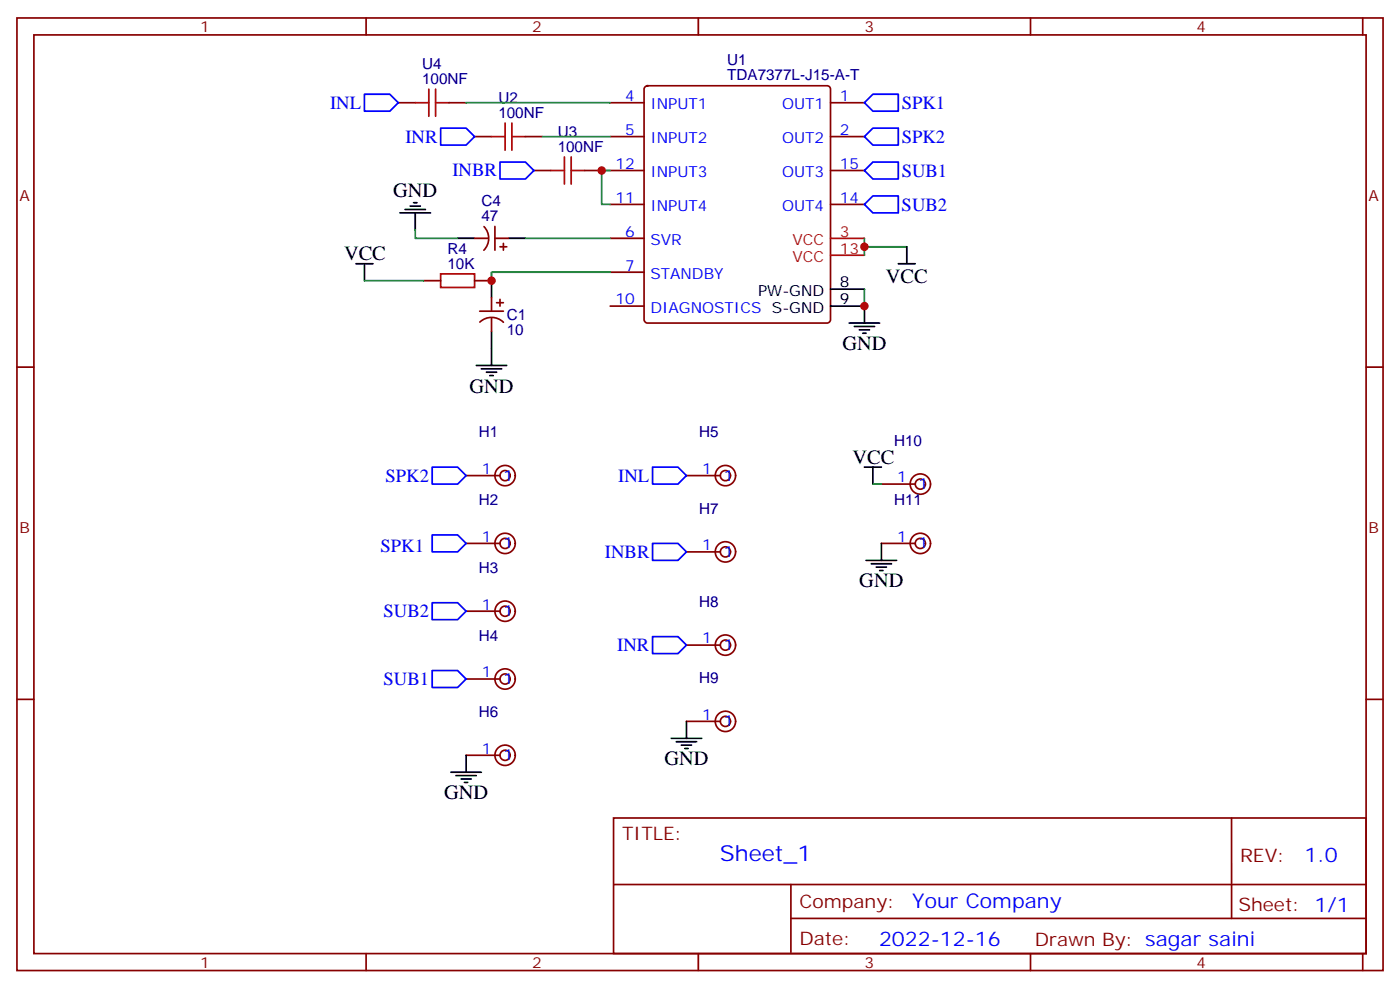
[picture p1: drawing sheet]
<svg xmlns="http://www.w3.org/2000/svg" width="291mm" height="206mm" viewBox="0 0 291 206" stroke-linecap="round" stroke-linejoin="round" font-family="sans-serif">
<g fill="none" stroke="#870000" stroke-width=".35">
<path d="M3.5 3.7h284.4v198.3h-284.4zM7.1 7.3h277.2v191.2h-277.2zM76.2 3.7v3.6M134.3 18.1l.5-.2h37.4a.71 .71 0 0 1 .7 .7v47.9a.76 .76 0 0 1-.7 .7h-37.4a.76 .76 0 0 1-.7-.7v-47.9zM145.3 3.7v3.6M214.5 3.7v3.6M283.6 3.7v3.6M82.9 21.4h3.5M93.5 21.4h3.5M98.8 28.4h3.5M109.4 28.4h3.5M111.1 35.5h3.6"/>
<path d="M121.7 35.5h3.5M127 21.4h7.1M127 28.4h7.1M127 35.5h7.1M172.9 21.4h7M172.9 28.4h7M172.9 35.5h7M88.2 58.4h3.5M98.8 49.6h2.8M98.8 58.4h3.5M100.7 47.2a3.5 3.5 0 0 1 0 4.9M103 49.6h2.8"/>
<path d="M103 47.1v5M104.1 51.4h1.4M104.8 50.7v1.4M127 49.6h7.1M127 56.7h7.1M127 42.5h7.1M172.9 42.5h7M3.5 76.4h3.6M99.8 64.8h5M99.9 67a3.5 3.5 0 0 1 4.9 .1M102.3 61.9v2.9M102.3 66.2v2.8"/>
<path d="M103.4 63h1.4M104.1 62.3v1.4M127 63.7h7.1M284.3 76.4h3.6M97 99h7.1M142.9 99h7M97 113.1h7.1M142.9 114.9h7M183.4 113.1h7.1M183.4 100.8h7.1M97 127.2h7.1M142.9 134.3h7"/>
<path d="M3.5 145.6h3.6M97 141.3h7.1M97 157.2h7.1M142.9 150.1h7M284.3 145.6h3.6M127.7 170.3h156.6v28.2h-156.6zM256.3 170.3v20.9M76.2 198.5v3.5M127.7 184.1h156.5M145.3 198.5v3.5M164.6 191.2h119.6M164.6 184.1v14.1"/>
<path d="M214.5 198.5v3.5M283.6 198.5v3.5"/>
<circle cx="105.1" cy="99" r="1.06"/>
<circle cx="105.1" cy="99" r="2.12"/>
<circle cx="151" cy="99" r="1.06"/>
<circle cx="151" cy="99" r="2.12"/>
<circle cx="105.1" cy="113.1" r="1.06"/>
<circle cx="105.1" cy="113.1" r="2.12"/>
<circle cx="151" cy="114.9" r="1.06"/>
<circle cx="151" cy="114.9" r="2.12"/>
<circle cx="191.6" cy="100.8" r="1.06"/>
<circle cx="191.6" cy="113.1" r="1.06"/>
<circle cx="191.6" cy="113.1" r="2.12"/>
<circle cx="191.6" cy="100.8" r="2.12"/>
<circle cx="105.1" cy="127.2" r="1.06"/>
<circle cx="105.1" cy="127.2" r="2.12"/>
<circle cx="151" cy="134.3" r="1.06"/>
<circle cx="151" cy="134.3" r="2.12"/>
<circle cx="105.1" cy="157.2" r="1.06"/>
<circle cx="105.1" cy="141.3" r="1.06"/>
<circle cx="105.1" cy="141.3" r="2.12"/>
<circle cx="105.1" cy="157.2" r="2.12"/>
<circle cx="151" cy="150.1" r="1.06"/>
<circle cx="151" cy="150.1" r="2.12"/>
</g>
<path d="M172.9 49.6h7M172.9 53.1h7" fill="none" stroke="#f00" stroke-width=".35"/>
<g fill="none" stroke="#000" stroke-width=".35">
<path d="M74.1 54.9h3.5M75.8 54.9v3.5M83.3 44.3h6.3M84.3 43.6h4.2M85.4 42.9h2.1M86.1 42.2h.7M86.4 44.3v3.5M95.2 49.6h3.6M102.3 58.4v3.5M105.8 49.6h3.6M187 54.9h3.5M188.7 51.4v3.5"/>
<path d="M99.1 76.1h6.4M100.2 76.8h4.2M101.2 77.5h2.2M102 78.2h.7M102.3 69v7.1M172.9 60.2h7M172.9 63.7h7v3.5M176.7 67.2h6.4M177.8 67.9h4.2M178.9 68.7h2.1M179.6 69.4h.7M179.9 97.2h3.5"/>
<path d="M181.7 97.2v3.6M180.3 116.6h6.3M181.3 117.3h4.3M182.4 118h2.1M183.1 118.7h.7M183.4 113.1v3.5M97 157.2v3.5M139.7 153.7h6.3M140.8 154.4h4.2M141.8 155.1h2.1M142.5 155.8h.7M142.9 150.1v3.6"/>
<path d="M93.8 160.7h6.4M94.9 161.4h4.2M96 162.1h2.1M96.7 162.8h.7"/>
</g>
<g fill="none" stroke="#a10000" stroke-width=".35">
<path d="M89.3 18.6v5.6M90.7 18.6v5.6M86.4 21.4h2.9M90.7 21.4h2.8M102.3 28.4h2.8M105.1 25.6v5.7M106.5 28.4h2.9M106.5 25.6v5.7M114.7 35.5h2.8M117.5 32.7v5.6M118.9 35.5h2.8M118.9 32.7v5.6"/>
<path d="M91.7 57h7.1v2.8h-7.1z"/>
</g>
<path d="M97 21.4h30M112.9 28.4h14.1M127 35.5h-1.8v7h1.8M75.8 58.4h12.4M86.4 47.8v1.8h8.8M109.4 49.6h17.6M127 56.7h-24.7v1.7M179.9 49.6v1.8M188.7 51.4h-8.8v1.7M179.9 60.2v3.5M181.7 100.8h1.7" fill="none" stroke="#008700" stroke-width=".35"/>
<g fill="none" stroke="#00f" stroke-width=".35">
<path d="M75.8 19.6h5.3l1.8 1.8-1.8 1.7h-5.3zM91.7 26.7h5.3l1.8 1.7-1.8 1.8h-5.3zM104.1 33.7h5.3l1.7 1.8-1.7 1.8h-5.3zM179.9 35.5l1.8-1.8h5.3v3.6h-5.3zM179.9 21.4l1.8-1.8h5.3v3.5h-5.3zM179.9 28.4l1.8-1.7h5.3v3.5h-5.3zM179.9 42.5l1.8-1.7h5.3v3.5h-5.3zM90 97.2h5.2l1.8 1.8-1.8 1.8h-5.2zM135.8 97.2h5.3l1.8 1.8-1.8 1.8h-5.3zM90 111.3h5.2l1.8 1.8-1.8 1.8h-5.2zM135.8 113.1h5.3l1.8 1.8-1.8 1.7h-5.3zM90 125.4h5.2l1.8 1.8-1.8 1.8h-5.2z"/>
<path d="M90 139.6h5.2l1.8 1.7-1.8 1.8h-5.2zM135.8 132.5h5.3l1.8 1.8-1.8 1.7h-5.3z"/>
</g>
<g fill="#c00">
<circle cx="125.2" cy="35.5" r=".88"/>
<circle cx="102.3" cy="58.4" r=".88"/>
<circle cx="179.9" cy="63.7" r=".88"/>
<circle cx="179.9" cy="51.4" r=".88"/>
</g>
<text font-size="4.6" fill="#00f" x="149.8" y="179.3">Sheet_1</text>
<g font-size="4.2">
<text x="81.8" y="41.1">GND</text>
<text x="71.6" y="54.2">VCC</text>
<text x="184.4" y="58.9">VCC</text>
<text x="175.3" y="72.9">GND</text>
<text x="97.7" y="81.7">GND</text>
<text x="177.4" y="96.5">VCC</text>
<text x="178.9" y="122.3">GND</text>
<text x="138.3" y="159.3">GND</text>
<text x="92.4" y="166.4">GND</text>
</g>
<g font-size="4.2" fill="#00f">
<text x="271.5" y="179.5">1.0</text>
<text x="189.9" y="189.1">Your Company</text>
<text x="183" y="196.9">2022-12-16</text>
</g>
<g font-size="3.9" fill="#00f">
<text x="68.7" y="22.6">INL</text>
<text x="187.7" y="22.7">SPK1</text>
<text x="84.4" y="29.7">INR</text>
<text x="187.7" y="29.7">SPK2</text>
<text x="94.2" y="36.7">INBR</text>
<text x="187.7" y="36.9">SUB1</text>
<text x="187.7" y="43.9">SUB2</text>
<text x="80.2" y="100.2">SPK2</text>
<text x="128.7" y="100.3">INL</text>
<text x="79.2" y="114.9">SPK1</text>
<text x="125.9" y="116.1">INBR</text>
<text x="79.8" y="128.4">SUB2</text>
<text x="128.5" y="135.5">INR</text>
<text x="79.8" y="142.6">SUB1</text>
</g>
<g font-size="3.9" fill="#800">
<text x="129.5" y="174.8">TITLE:</text>
<text x="258.1" y="179.5">REV:</text>
<text x="166.4" y="189">Company:</text>
<text x="257.7" y="189.7">Sheet: 1/1</text>
<text x="166.4" y="196.7">Date:</text>
<text x="215.4" y="196.8">Drawn By: sagar saini</text>
</g>
<g font-size="3.2" fill="#800">
<text x="41.6" y="6.7">1</text>
<text x="110.8" y="6.7">2</text>
<text x="179.9" y="6.7">3</text>
<text x="249.1" y="6.7">4</text>
<text x="4.1" y="41.8">A</text>
<text x="284.9" y="41.8">A</text>
<text x="4.1" y="111">B</text>
<text x="284.9" y="111">B</text>
<text x="41.6" y="201.5">1</text>
<text x="110.8" y="201.5">2</text>
<text x="179.9" y="201.5">3</text>
<text x="249.1" y="201.5">4</text>
</g>
<g font-size="3.2" fill="#000080">
<text x="87.9" y="17.5">100NF</text>
<text x="87.9" y="14.3">U4</text>
<text x="151.4" y="16.6">TDA7377L-J15-A-T</text>
<text x="151.4" y="13.5">U1</text>
<text x="103.7" y="21.4">U2</text>
<text x="103.7" y="24.6">100NF</text>
<text x="116.1" y="28.4">U3</text>
<text x="116.1" y="31.6">100NF</text>
<text x="100.2" y="46.1">47</text>
<text x="100.2" y="42.9">C4</text>
<text x="93.1" y="52.8">R4</text>
<text x="93.1" y="56">10K</text>
<text x="105.5" y="69.8">10</text>
<text x="105.5" y="66.6">C1</text>
<text x="99.7" y="91.1">H1</text>
<text x="145.5" y="91.1">H5</text>
<text x="186.1" y="92.8">H10</text>
<text x="99.7" y="105.2">H2</text>
<text x="145.5" y="106.9">H7</text>
<text x="186.1" y="105.2">H11</text>
<text x="99.7" y="119.3">H3</text>
<text x="145.5" y="126.3">H8</text>
<text x="99.7" y="133.4">H4</text>
<text x="145.5" y="142.2">H9</text>
<text x="99.7" y="149.3">H6</text>
</g>
<g font-size="3.2" fill="#00f">
<text x="130.1" y="21">4</text>
<text x="135.4" y="22.8">INPUT1</text>
<text x="162.8" y="22.8">OUT1</text>
<text x="174.8" y="21">1</text>
<text x="130.1" y="28.1">5</text>
<text x="135.4" y="29.8">INPUT2</text>
<text x="162.8" y="29.8">OUT2</text>
<text x="174.8" y="28.1">2</text>
<text x="128.1" y="35.1">12</text>
<text x="174.8" y="35.1">15</text>
<text x="135.4" y="36.9">INPUT3</text>
<text x="162.8" y="36.9">OUT3</text>
<text x="128.1" y="42.2">11</text>
<text x="135.4" y="44">INPUT4</text>
<text x="162.8" y="44">OUT4</text>
<text x="174.8" y="42.2">14</text>
<text x="130.1" y="49.2">6</text>
<text x="135.4" y="51">SVR</text>
<text x="130.1" y="56.3">7</text>
<text x="135.4" y="58.1">STANDBY</text>
<text x="128.1" y="63.4">10</text>
<text x="135.4" y="65.1">DIAGNOSTICS S-GND</text>
<text x="100.3" y="98.6">1</text>
<text x="104.8" y="100">1</text>
<text x="146.2" y="98.6">1</text>
<text x="150.6" y="100">1</text>
<text x="186.7" y="100.4">1</text>
<text x="191.2" y="101.8">1</text>
<text x="100.3" y="112.7">1</text>
<text x="186.7" y="112.7">1</text>
<text x="104.8" y="114.2">1</text>
<text x="146.2" y="114.5">1</text>
<text x="150.6" y="115.9">1</text>
<text x="191.2" y="114.2">1</text>
<text x="100.3" y="126.9">1</text>
<text x="104.8" y="128.3">1</text>
<text x="146.2" y="133.9">1</text>
<text x="150.6" y="135.3">1</text>
<text x="100.3" y="141">1</text>
<text x="104.8" y="142.4">1</text>
<text x="146.2" y="149.8">1</text>
<text x="150.6" y="151.2">1</text>
<text x="100.3" y="156.8">1</text>
<text x="104.8" y="158.3">1</text>
</g>
<g font-size="3.2" fill="#f00">
<text x="165" y="51">VCC</text>
<text x="174.8" y="49.2">3</text>
<text x="174.8" y="52.8">13</text>
<text x="165" y="54.5">VCC</text>
</g>
<g font-size="3.2">
<text x="174.8" y="59.8">8</text>
<text x="157.8" y="61.6">PW-GND</text>
<text x="174.8" y="63.4">9</text>
</g>
</svg>
